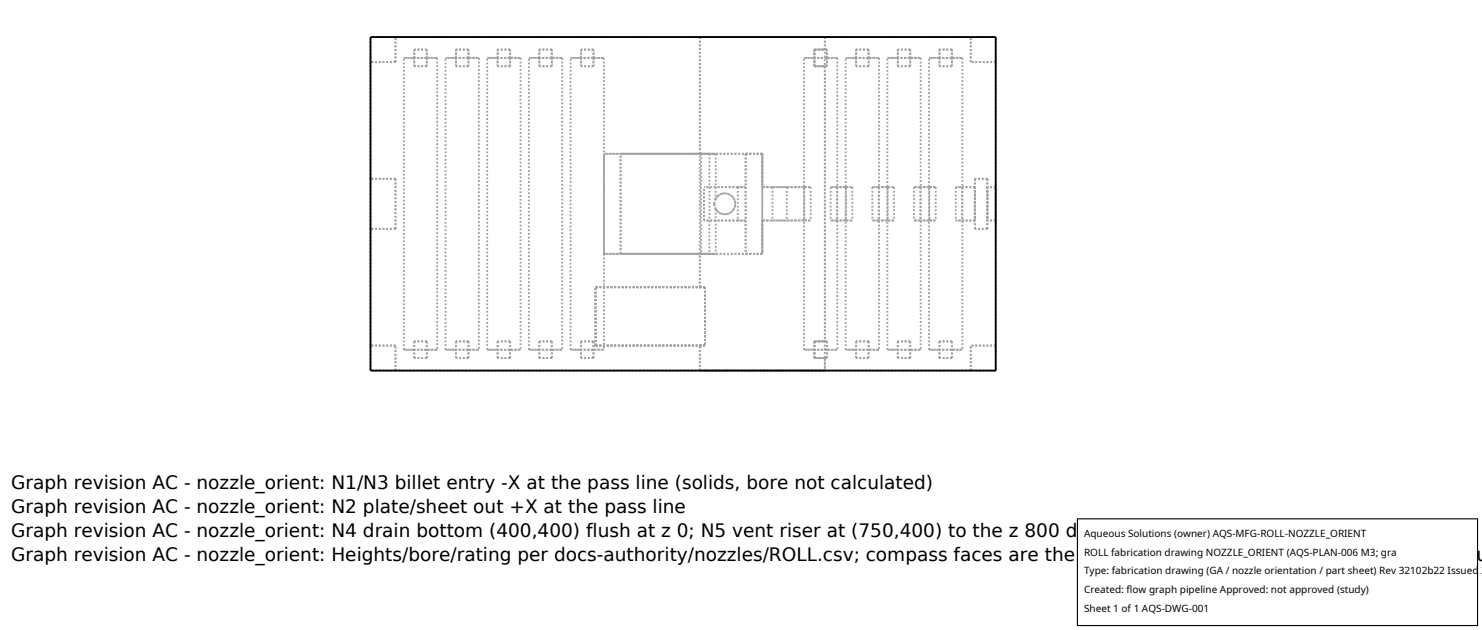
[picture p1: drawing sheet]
<svg xmlns="http://www.w3.org/2000/svg" width="212mm" height="90mm" viewBox="0 0 212 90" stroke-linecap="round" stroke-linejoin="round" font-family="sans-serif">
<g fill="none" stroke="#a0a0a0" stroke-width=".26" stroke-dasharray=".3 .3" stroke-linecap="butt">
<path d="M52.9 8.9v-3.6M56.5 5.3h-3.6M56.5 8.9v-3.6M56.5 8.9h-3.6M57.7 8.3h1.5M59.2 9.5v-2.4M59.2 8.3v1.2M59.2 8.3v-1.2M61 9.5v-2.4M61 7.1h-1.8M61 9.5h-1.8M61 8.3v1.2"/>
<path d="M61 8.3v-1.2M61 8.3h1.4M61 8.3h-1.8M62.4 8.3h-4.7M62.4 8.3v41.6M63.6 8.3h1.5M65.1 9.5v-2.4M65.1 8.3v1.2M65.1 8.3v-1.2M66.9 9.5v-2.4M66.9 7.1h-1.8M66.9 9.5h-1.8"/>
<path d="M66.9 8.3v1.2M66.9 8.3v-1.2M66.9 8.3h1.5M66.9 8.3h-1.8M68.4 8.3h-4.8M68.4 8.3v41.6M69.6 8.3h1.5M71.1 9.5v-2.4M71.1 8.3v1.2M71.1 8.3v-1.2M72.9 9.5v-2.4M72.9 7.1h-1.8"/>
<path d="M72.9 9.5h-1.8M72.9 8.3v1.2M72.9 8.3v-1.2M72.9 8.3h1.4M72.9 8.3h-1.8M74.3 8.3h-4.7M74.3 8.3v41.6M75.5 8.3h1.5M77 9.5v-2.4M77 8.3v1.2M77 8.3v-1.2M78.8 9.5v-2.4"/>
<path d="M78.8 7.1h-1.8M78.8 9.5h-1.8M78.8 8.3v1.2M78.8 8.3v-1.2M78.8 8.3h1.5M78.8 8.3h-1.8M80.3 8.3h-4.8M80.3 8.3v41.6M81.5 8.3h1.5M83 9.5v-2.4M83 8.3v1.2M83 8.3v-1.2"/>
<path d="M84.8 9.5v-2.4M84.8 7.1h-1.8M84.8 9.5h-1.8M84.8 8.3v1.2M84.8 8.3v-1.2M84.8 8.3h1.5M84.8 8.3h-1.8M86.3 8.3h-4.8M86.3 8.3v13.7M99.9 5.3h17.9M114.8 8.3h1.5M116.3 9.5v-2.4"/>
<path d="M116.3 7.1h1.5M116.3 9.5h1.5M116.3 7.1v2.4M116.3 8.3v1.2M116.3 8.3v-1.2M117.8 7.1h-1.5M117.8 9.5h-1.5M117.8 5.3h-17.9M117.8 5.3v1.8M117.8 9.5v39.2M117.8 5.3v47.6M118.1 9.5v-2.4"/>
<path d="M118.1 7.1h-1.8M118.1 9.5h-1.8M118.1 8.3v1.2M118.1 8.3v-1.2M118.1 8.3h1.5M118.1 8.3h-1.8M119.6 8.3h-4.8M119.6 8.3v41.6M120.8 8.3h1.5M122.3 9.5v-2.4M122.3 8.3v1.2M122.3 8.3v-1.2"/>
<path d="M124.1 9.5v-2.4M124.1 7.1h-1.8M124.1 9.5h-1.8M124.1 8.3v1.2M124.1 8.3v-1.2M124.1 8.3h1.4M124.1 8.3h-1.8M125.5 8.3h-4.7M125.5 8.3v41.6M126.7 8.3h1.5M128.2 9.5v-2.4M128.2 8.3v1.2"/>
<path d="M128.2 8.3v-1.2M130 9.5v-2.4M130 7.1h-1.8M130 9.5h-1.8M130 8.3v1.2M130 8.3v-1.2M130 8.3h1.5M130 8.3h-1.8M131.5 8.3h-4.8M131.5 8.3v41.6M132.7 8.3h1.5M134.2 9.5v-2.4"/>
<path d="M134.2 8.3v1.2M134.2 8.3v-1.2M136 9.5v-2.4M136 7.1h-1.8M136 9.5h-1.8M136 8.3v1.2M136 8.3v-1.2M136 8.3h1.5M136 8.3h-1.8M137.5 8.3h-4.8M137.5 8.3v41.6M138.6 5.3h-82.1"/>
<path d="M138.6 8.9v-3.6M142.2 8.9v-3.6M142.2 5.3h-3.6M142.2 8.9h-3.6M52.9 25.5v-16.6M52.9 32.7v-7.2M56.5 25.5h-3.6M56.5 32.7v-7.2M56.5 32.7h-3.6M86.3 36.2v-14.2M86.3 22v14.2M86.3 36.2v13.7"/>
<path d="M88.6 36.2v-14.2M99.9 22h1.4M99.9 36.2h1.4M99.9 22v-16.7M100.1 22h2.1M100.1 22h-11.5M100.1 36.2h2.1M100.1 36.2h-11.5M100.1 22v14.2M100.5 31.5v-4.8M101.3 22h-12.7M101.3 36.2h-12.7"/>
<path d="M101.3 22v14.2M102 29.1l.2 .7M102 29.1l.1-.6 .4-.4 .4-.4 .6-.1 .6 .1 .5 .4 .3 .4 .1 .6-.1 .6-.3 .5-.5 .3-.6 .1-.6-.1-.4-.3-.4-.5-.1-.6M102.2 22h-15.9M102.2 36.2h-15.9M102.2 29.8v6.4M102.2 28.4l-.2 .7M102.2 22v6.4M102.2 28.4l.3-.4 .4-.3 .5-.1 .5 .1 .4 .1 .4 .4 .2 .4 .1 .5-.1 .5-.2 .4-.3 .3-.5 .2-.5 .1-.4-.1-.5-.3-.3-.4M105.4 26.7h1.1M105.4 26.7v4.8M105.4 31.5h1.1"/>
<path d="M105.4 26.7h-4.9M105.4 31.5h-4.9M106.5 22v4.7M106.5 31.5v4.7M106.5 36.2h2.4M106.5 22h2.4M106.5 22v14.2M106.5 26.7v4.8M106.5 26.7h-6M106.5 31.5h-6M108.9 36.2v-14.2M108.9 22h-22.6"/>
<path d="M108.9 36.2h-22.6M108.9 22v14.2M108.9 22h-9M108.9 36.2h-9M108.9 31.5v4.7M108.9 31.5h3.5M108.9 26.7h3.5M108.9 22v4.7M108.9 36.2h-2.4M108.9 22h-2.4M110.3 26.7h-1.4M110.3 26.7v4.8"/>
<path d="M110.3 31.5h-1.4M112.4 26.7v4.8M114.9 31.5h.9M114.9 26.7h.9M114.9 26.7v4.8M114.9 31.5h-2.5M114.9 26.7h-2.5M115.8 26.7v4.8M115.8 31.5h-5.5M115.8 26.7h-5.5M118.6 31.5h.9M118.6 26.7h.9"/>
<path d="M118.6 26.7v4.8M119.5 26.7v4.8M120.8 31.5h.9M120.8 26.7h.9M120.8 26.7v4.8M120.8 31.5h-1.3M120.8 26.7h-1.3M121.7 26.7v4.8M121.7 31.5h-3.1M121.7 26.7h-3.1M124.6 31.5h.9M124.6 26.7h.9"/>
<path d="M124.6 26.7v4.8M125.5 26.7v4.8M126.8 31.5h.9M126.8 26.7h.9M126.8 26.7v4.8M126.8 31.5h-1.3M126.8 26.7h-1.3M127.7 26.7v4.8M127.7 31.5h-3.1M127.7 26.7h-3.1M130.5 31.5h.9M130.5 26.7h.9"/>
<path d="M130.5 26.7v4.8M131.4 26.7v4.8M132.7 31.5h.9M132.7 26.7h.9M132.7 26.7v4.8M132.7 31.5h-1.3M132.7 26.7h-1.3M133.6 26.7v4.8M133.6 31.5h-3.1M133.6 26.7h-3.1M136.5 31.5h.9M136.5 26.7h.9"/>
<path d="M136.5 26.7v4.8M137.4 26.7v4.8M139.2 32.7v-7.2M139.2 26.7v4.8M139.2 26.7h-1.8M139.2 31.5h-1.8M139.2 26.7h-2.7M139.2 31.5h-2.7M141 32.7v-7.2M141 25.5h-1.8M141 32.7h-1.8M141 26.7v4.8"/>
<path d="M142.2 26.7h-1.2M142.2 31.5h-1.2M142.2 31.5v-4.8M52.9 49.3v-16.6M52.9 52.9v-3.6M56.5 52.9h-3.6M56.5 49.3h-3.6M56.5 52.9v-3.6M57.7 49.9h1.5M57.7 49.9v-41.6M59.2 51.1v-2.4M59.2 51.1v-1.2"/>
<path d="M59.2 48.7v1.2M61 48.7h-1.8M61 51.1v-2.4M61 51.1h-1.8M61 51.1v-1.2M61 48.7v1.2M61 49.9h1.4M61 49.9h-1.8M62.4 49.9h-4.7M63.6 49.9h1.5M63.6 49.9v-41.6M65.1 51.1v-2.4"/>
<path d="M65.1 51.1v-1.2M65.1 48.7v1.2M66.9 48.7h-1.8M66.9 51.1v-2.4M66.9 51.1h-1.8M66.9 51.1v-1.2M66.9 48.7v1.2M66.9 49.9h1.5M66.9 49.9h-1.8M68.4 49.9h-4.8M69.6 49.9h1.5M69.6 49.9v-41.6"/>
<path d="M71.1 51.1v-2.4M71.1 51.1v-1.2M71.1 48.7v1.2M72.9 48.7h-1.8M72.9 51.1v-2.4M72.9 51.1h-1.8M72.9 51.1v-1.2M72.9 48.7v1.2M72.9 49.9h1.4M72.9 49.9h-1.8M74.3 49.9h-4.7M75.5 49.9h1.5"/>
<path d="M75.5 49.9v-41.6M77 51.1v-2.4M77 51.1v-1.2M77 48.7v1.2M78.8 48.7h-1.8M78.8 51.1v-2.4M78.8 51.1h-1.8M78.8 51.1v-1.2M78.8 48.7v1.2M78.8 49.9h1.5M78.8 49.9h-1.8M80.3 49.9h-4.8"/>
<path d="M81.5 49.9v-41.6M81.5 49.9h1.5M83 51.1v-2.4M83 51.1v-1.2M83 48.7v1.2M84.8 48.7h-1.8M84.8 51.1v-2.4M84.8 51.1h-1.8M84.8 51.1v-1.2M84.8 48.7v1.2M84.8 49.9h1.5M84.8 49.9h-1.8"/>
<path d="M85.1 49.3v-8.3M86.3 49.9h-4.8M99.9 52.9v-3.6M99.9 49.3h.8M99.9 41h.8M99.9 41v-4.8M99.9 52.9h17.9M99.9 41v-35.7M100.7 41v8.3M100.7 41h-.8M100.7 49.3h-.8M100.7 49.3h-15.6"/>
<path d="M100.7 41h-15.6M114.8 49.9v-41.6M114.8 49.9h1.5M116.3 51.1v-2.4M116.3 48.7h1.5M116.3 48.7v2.4M116.3 51.1h1.5M116.3 51.1v-1.2M116.3 48.7v1.2M117.8 48.7h-1.5M117.8 51.1h-1.5M117.8 52.9h-17.9"/>
<path d="M117.8 51.1v1.8M118.1 48.7h-1.8M118.1 51.1v-2.4M118.1 51.1h-1.8M118.1 51.1v-1.2M118.1 48.7v1.2M118.1 49.9h1.5M118.1 49.9h-1.8M119.6 49.9h-4.8M120.8 49.9v-41.6M120.8 49.9h1.5M122.3 51.1v-2.4"/>
<path d="M122.3 51.1v-1.2M122.3 48.7v1.2M124.1 48.7h-1.8M124.1 51.1v-2.4M124.1 51.1h-1.8M124.1 51.1v-1.2M124.1 48.7v1.2M124.1 49.9h1.4M124.1 49.9h-1.8M125.5 49.9h-4.7M126.7 49.9v-41.6M126.7 49.9h1.5"/>
<path d="M128.2 51.1v-2.4M128.2 51.1v-1.2M128.2 48.7v1.2M130 48.7h-1.8M130 51.1v-2.4M130 51.1h-1.8M130 51.1v-1.2M130 48.7v1.2M130 49.9h1.5M130 49.9h-1.8M131.5 49.9h-4.8M132.7 49.9v-41.6"/>
<path d="M132.7 49.9h1.5M134.2 51.1v-2.4M134.2 51.1v-1.2M134.2 48.7v1.2M136 48.7h-1.8M136 51.1v-2.4M136 51.1h-1.8M136 51.1v-1.2M136 48.7v1.2M136 49.9h1.5M136 49.9h-1.8M137.5 49.9h-4.8"/>
<path d="M138.6 52.9h-82.1M138.6 52.9v-3.6M142.2 49.3v-40.4M142.2 52.9v-3.6M142.2 52.9h-3.6M142.2 49.3h-3.6"/>
</g>
<path d="M52.9 5.3h89.3v47.6h-89.3z" fill="none" stroke="#000" stroke-width=".26"/>
<path d="M153.9 74.1h57.1v15.2h-57.1z" fill="#fff" stroke="#000" stroke-width=".16"/>
<g font-size="2.6">
<text x="1.6" y="69.8">Graph revision AC - nozzle_orient: N1/N3 billet entry -X at the pass line (solids, bore not calculated)</text>
<text x="1.6" y="73.3">Graph revision AC - nozzle_orient: N2 plate/sheet out +X at the pass line</text>
<text x="1.6" y="76.7">Graph revision AC - nozzle_orient: N4 drain bottom (400,400) flush at z 0; N5 vent riser at (750,400) to the z 800 datum</text>
<text x="1.6" y="80.2">Graph revision AC - nozzle_orient: Heights/bore/rating per docs-authority/nozzles/ROLL.csv; compass faces are the registered layout choice (params.json layou</text>
</g>
<g font-size="1.4">
<text x="154.8" y="76.6">Aqueous Solutions (owner) AQS-MFG-ROLL-NOZZLE_ORIENT</text>
<text x="154.8" y="79.3">ROLL fabrication drawing NOZZLE_ORIENT (AQS-PLAN-006 M3; gra</text>
<text x="154.8" y="82">Type: fabrication drawing (GA / nozzle orientation / part sheet) Rev 32102b22 Issued 2</text>
<text x="154.8" y="84.7">Created: flow graph pipeline Approved: not approved (study)</text>
<text x="154.8" y="87.4">Sheet 1 of 1 AQS-DWG-001</text>
</g>
</svg>
